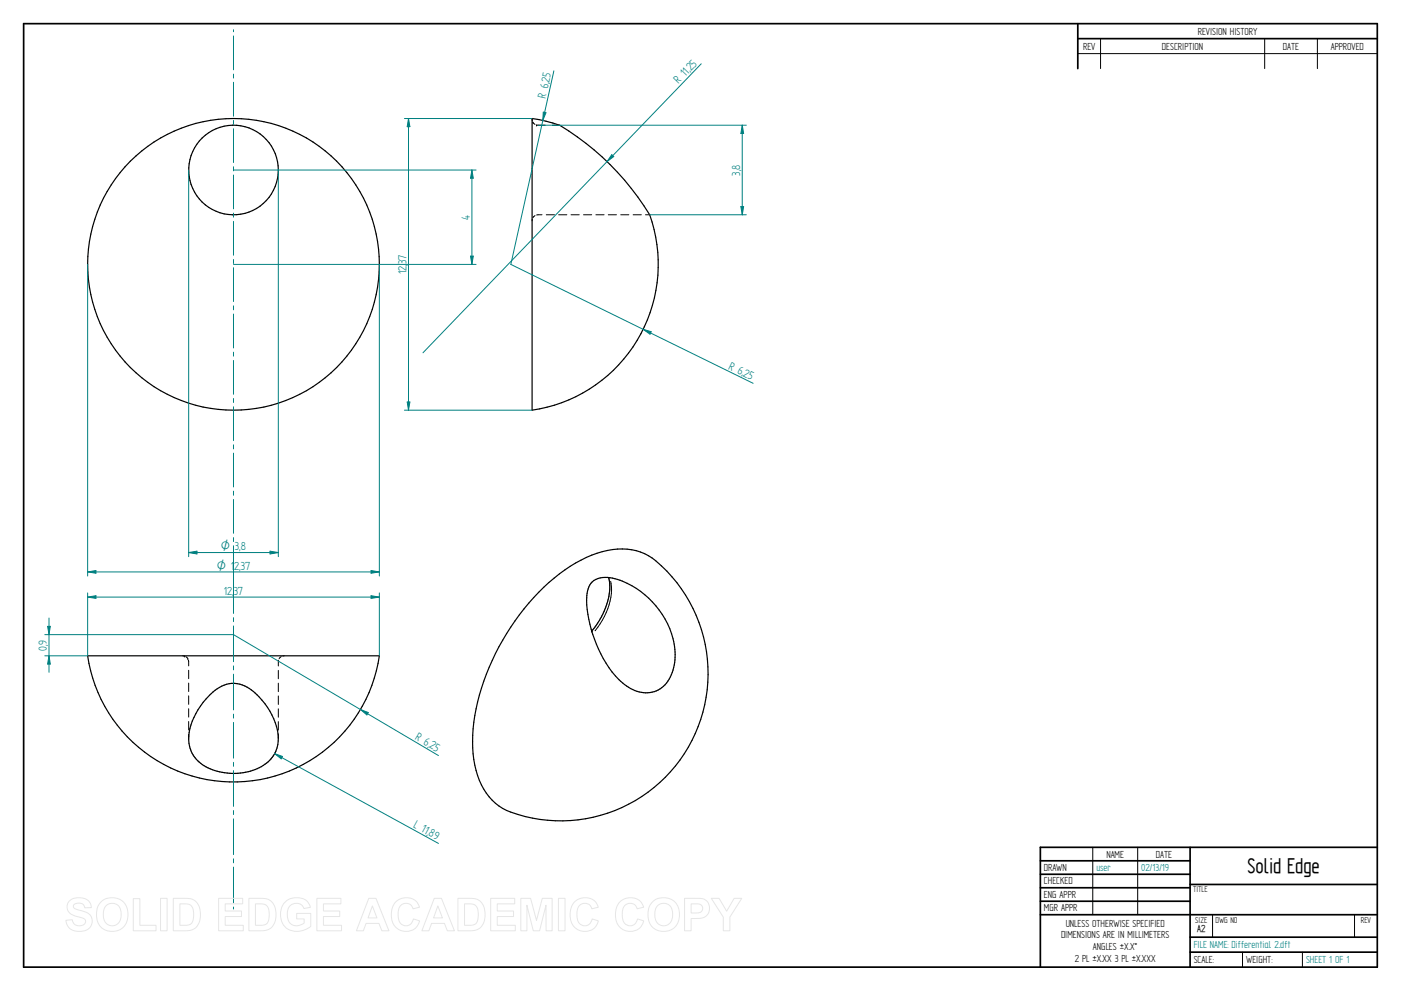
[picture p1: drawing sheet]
<svg xmlns="http://www.w3.org/2000/svg" width="594mm" height="420mm" viewBox="0 0 594 420" stroke-linecap="round" stroke-linejoin="round" font-family="sans-serif">
<g fill="none" stroke="#000" stroke-width=".72">
<path d="M10 10h574v400h-574zM457 10v19.1M457 16.4h127M504.6 359.2v50.8M584 359.2h-142.9v50.8M441.1 365h63.5M441.1 370.7h63.5M441.1 376.4h63.5M504.6 375h79.4M441.1 382.1h63.5M441.1 387.8h142.9M504.6 397.3h79.4"/>
<path d="M504.6 403.7h79.4"/>
</g>
<g fill="none" stroke="#000" stroke-width=".42">
<path d="M466.7 16.4v12.7M536.3 16.4v12.7M558.6 16.4v12.7M457 22.7h127M225.6 50.6l.1 .6M226 51.8h.1M226 51.8l.9 .9M227.5 53h.1M227.5 53l3.7 .1M234.3 53.1h2.9M225.7 92.9l-.1 .7M226.9 91.4l-.9 .9"/>
<path d="M229.8 91.1h-2.3M231.6 91.1h3.5M236.9 91.1h3.5M242.1 91.1h3.5M247.4 91.1h3.5M252.7 91.1h3.5M257.9 91.1h3.5M263.2 91.1h3.5M268.5 91.1h3.4M273.7 91.1h1.8M258.9 246.5a26.5 26.5 0 0 1-6.6 20.9M77.5 278l.7 .1"/>
<path d="M78.2 278.1h.1M78.8 278.4l.9 .9M79.7 279.3h.1M79.9 279.9l.1 2.4M118.1 279.9l-.1 2.5M119.2 278.4l-.8 .9M120.5 278l-.6 .1M80 284.2v3.5M80 289.6v3.6M80 295v3.6M118 284.2v3.6M118 289.6v3.6"/>
<path d="M118 295.1v3.6M80 300.5v3.5M80 305.9v3.6M80 311.3v1.8M118 300.5v3.6M118 305.9v3.6M118 311.4v1.7M463.4 359.2v28.6M482.4 359.2v28.6M514.2 387.9v9.4M574.4 387.9v9.4M526.9 403.7v6.3"/>
<path d="M552.3 403.7v6.3"/>
</g>
<g fill="none" stroke="#000" stroke-width=".51">
<path d="M237.2 53.1l-5.7-1.7-5.9-1.2v123.7a62.5 62.5 0 0 0 49.9-82.8 113.2 113.2 0 0 0-38.2-38M228.4 251.1a60.1 60.1 0 0 1 29.2-17.7 23.3 23.3 0 0 1 22.9 6.5 62.4 62.4 0 0 1 9.6 79.7 62.4 62.4 0 0 1-76.9 23.2 27.5 27.5 0 0 1-12.3-20.8 79.8 79.8 0 0 1 9.2-44.9 104.9 104.9 0 0 1 18.3-26zM251.2 246.7a11.9 11.9 0 0 1 11.7-.7 35.4 35.4 0 0 1 23.3 33.8 14.6 14.6 0 0 1-8.8 13.4 14.4 14.4 0 0 1-14.2-4.3 52.9 52.9 0 0 1-14.4-32.5 12.3 12.3 0 0 1 2.4-9.7zM258.1 244.9a21.7 21.7 0 0 1-2.9 16.2l-4.2 6.4M37.2 278h123.7a62.5 62.5 0 0 1-61.9 53.5 62.5 62.5 0 0 1-61.8-53.5zM88.9 294.8a12.5 12.5 0 0 1 14.9-4 28.7 28.7 0 0 1 14.2 21.8 13.8 13.8 0 0 1-9.8 13.7 24.9 24.9 0 0 1-23.8-3.2 13.9 13.9 0 0 1-3.4-15.8 31.6 31.6 0 0 1 7.9-12.5z"/>
<circle cx="99" cy="72.1" r="19"/>
<circle cx="99" cy="112.1" r="61.8"/>
</g>
<g fill="#000">
<circle cx="250.9" cy="267.5" r=".25"/>
<circle cx="251" cy="267.5" r=".25"/>
</g>
<g fill="none" stroke="#008080" stroke-width=".42">
<path d="M99 12.6v.9M99 15.2v14.4M99 31.4v1.7M99 34.9v14.4M99 51.1v1.6M99 54.6v14.3M99 70.7v1.7M99 74.2v14.4M99 90.3v1.8M99 93.9v14.3M99 110v1.7M99 113.5v14.3"/>
<path d="M99 129.7v1.7M99 133.1v14.4M99 149.3v1.7M99 152.8v14.4M99 169v1.6M99 172.5v14.3M99 188.6v1.7M99 192.1v14.4M99 208.2v1.8M99 211.8v14.3M99 227.9v1.7M99 231.4v28.7"/>
<path d="M37.2 251.4v26.6M37.2 253.2l3.5-.6v1.1zM160.9 251.4v26.6M99 261.9v1.7M99 265.4v15.1M99 282.3v1.7M99 285.8v15.2M99 302.8v1.7M99 306.3v15.1M99 323.2v1.7M99 326.7v15.2M99 343.7v1.7"/>
<path d="M99 347.2v15.1M99 364.1v1.7M99 367.6v15.2M99 384.6v.8"/>
</g>
<path d="M37.2 253.2l3.5-.6v1.1z" fill="#008080"/>
<path d="M157.3 252.6l3.6 .6-3.6 .5z" fill="none" stroke="#008080" stroke-width=".42"/>
<path d="M157.3 252.6l3.6 .6-3.6 .5z" fill="#008080"/>
<path d="M80 72.1v163.9M118 72.1v163.9M80 234.3l3.5-.6v1.2zM37.2 253.2h123.7" fill="none" stroke="#008080" stroke-width=".42"/>
<path d="M80 234.3l3.5-.6v1.2z" fill="#008080"/>
<path d="M114.5 233.7l3.5 .6-3.5 .6z" fill="none" stroke="#008080" stroke-width=".42"/>
<path d="M114.5 233.7l3.5 .6-3.5 .6z" fill="#008080"/>
<path d="M37.2 112.1v132.1M160.9 112.1v132.1M80 234.3h38M37.2 242.5l3.5-.6v1.1z" fill="none" stroke="#008080" stroke-width=".42"/>
<path d="M37.2 242.5l3.5-.6v1.1z" fill="#008080"/>
<path d="M157.3 241.9l3.6 .6-3.6 .5z" fill="none" stroke="#008080" stroke-width=".42"/>
<path d="M157.3 241.9l3.6 .6-3.6 .5z" fill="#008080"/>
<path d="M99 72.1h102.9M200.1 72.1l.6 3.5h-1.2zM99 112.1h102.9M37.2 242.5h123.7" fill="none" stroke="#008080" stroke-width=".42"/>
<path d="M200.1 72.1l.6 3.5h-1.2z" fill="#008080"/>
<path d="M199.5 108.6h1.2l-.6 3.5z" fill="none" stroke="#008080" stroke-width=".42"/>
<path d="M199.5 108.6h1.2l-.6 3.5z" fill="#008080"/>
<path d="M171.5 50.2h54.1M200.1 72.1v40M171.5 173.9h54.1M172.7 170.4h1.1l-.6 3.5z" fill="none" stroke="#008080" stroke-width=".42"/>
<path d="M172.7 170.4h1.1l-.6 3.5z" fill="#008080"/>
<path d="M173.2 50.2l.6 3.5h-1.1z" fill="none" stroke="#008080" stroke-width=".42"/>
<path d="M173.2 50.2l.6 3.5h-1.1z" fill="#008080"/>
<path d="M173.2 50.2v123.7M216.6 112.1l102.8 50.4M272.7 139.6l3.4 1-.5 1.1z" fill="none" stroke="#008080" stroke-width=".42"/>
<path d="M272.7 139.6l3.4 1-.5 1.1z" fill="#008080"/>
<path d="M228.1 53.1h88.4M275.5 91.1h41M314.1 87.6h1.2l-.6 3.5z" fill="none" stroke="#008080" stroke-width=".42"/>
<path d="M314.1 87.6h1.2l-.6 3.5z" fill="#008080"/>
<path d="M314.7 53.1l.6 3.5h-1.2z" fill="none" stroke="#008080" stroke-width=".42"/>
<path d="M314.7 53.1l.6 3.5h-1.2z" fill="#008080"/>
<path d="M297.3 27.1l-117.9 122.5M314.7 53.1v38M259.4 65.6l.9 .8-2.9 2.1z" fill="none" stroke="#008080" stroke-width=".42"/>
<path d="M259.4 65.6l.9 .8-2.9 2.1z" fill="#008080"/>
<path d="M234.9 30.1l-18.3 82M230.4 47.5l1.1 .3-1.3 3.3z" fill="none" stroke="#008080" stroke-width=".42"/>
<path d="M230.4 47.5l1.1 .3-1.3 3.3z" fill="#008080"/>
<path d="M116.5 319.5l69.4 38.1M116.5 319.5l3.3 1.2-.6 1z" fill="none" stroke="#008080" stroke-width=".42"/>
<path d="M116.5 319.5l3.3 1.2-.6 1z" fill="#008080"/>
<path d="M99 269.1l86.9 51.2M152.9 300.8l3.3 1.3-.6 1z" fill="none" stroke="#008080" stroke-width=".42"/>
<path d="M152.9 300.8l3.3 1.3-.6 1z" fill="#008080"/>
<path d="M19 269.1h80M19 278h18.2M20.2 265.6h1.1l-.5 3.5z" fill="none" stroke="#008080" stroke-width=".42"/>
<path d="M20.2 265.6h1.1l-.5 3.5z" fill="#008080"/>
<path d="M20.8 278l.5 3.6h-1.1z" fill="none" stroke="#008080" stroke-width=".42"/>
<path d="M20.8 278l.5 3.6h-1.1z" fill="#008080"/>
<path d="M20.8 262v23" fill="none" stroke="#008080" stroke-width=".42"/>
<g fill="none" stroke="#e6e6e6" stroke-width=".42">
<path d="M29.6 381.8a6.5 6.5 0 0 1 8.5 .8l.6 2.2-2.8 .1a2.7 2.7 0 0 0-2.1-2 2.7 2.7 0 0 0-2.7 1.1 1.87 1.87 0 0 0 2.2 1.8l1.4 .4a4.4 4.4 0 0 1 4 6.2 6.4 6.4 0 0 1-9.1 1.3l-1.2-1.8-.5-1.7 2.7-.3a2.94 2.94 0 0 0 2.6 2.6 2.94 2.94 0 0 0 3.1-1.9 2.67 2.67 0 0 0-2.9-1.8 4.9 4.9 0 0 1-5-4.3l.4-1.6zM42.8 382.4a6.9 6.9 0 0 1 8.3-.8 6.9 6.9 0 0 1 3 7.7 6.7 6.7 0 0 1-8 5.5 6.7 6.7 0 0 1-5.1-8.3 6.1 6.1 0 0 1 1.8-4.1zM44.8 384.2a3.9 3.9 0 0 1 4.6-.8 3.9 3.9 0 0 1 2 4.3 3.8 3.8 0 0 1-1.9 4.3 3.8 3.8 0 0 1-4.6-.7 6.6 6.6 0 0 1-.1-7.1zM56.5 381h2.8v11.3h6.9v2.3h-9.7zM68.1 380.9h2.8v13.7h-2.8zM73.5 380.9h5a5.9 5.9 0 0 1 6.5 7 5.9 5.9 0 0 1-6.3 6.7h-5.2zM76.3 383.2h1.8a3.4 3.4 0 0 1 4 3.9v1.2a3.2 3.2 0 0 1-3.8 4h-2zM92.7 380.9h10.2v2.3h-7.4v3h6.9v2.4h-6.9v3.7h7.7v2.3h-10.5zM105.5 380.9h5.1a5.9 5.9 0 0 1 6.4 7 5.9 5.9 0 0 1-6.3 6.7h-5.2zM108.3 383.2h1.9a3.4 3.4 0 0 1 4 3.9v1.2a3.2 3.2 0 0 1-3.8 4h-2.1zM120.9 382.4a7.3 7.3 0 0 1 9.7 .1l1 2.2-2.7 .5a3.7 3.7 0 0 0-4.6-2 3.7 3.7 0 0 0-2.5 4.4 4.2 4.2 0 0 0 2.2 4.5 4.2 4.2 0 0 0 5-.8v-1.7h-3.2v-2.3h6v5.4a8.1 8.1 0 0 1-11.8-.8 8.3 8.3 0 0 1 .9-9.5zM134.4 380.9h10.2v2.3h-7.4v3h6.9v2.4h-6.9v3.7h7.6v2.3h-10.4z"/>
<path d="M156.4 380.9h3l5.5 13.7h-3l-1.2-3.1h-5.5l-1.1 3.1h-3zM157.9 384.1l1.9 5.1h-3.7zM167.7 382.5a6 6 0 0 1 10.2 2.1l-2.8 .7a3.2 3.2 0 0 0-3.9-2.2 3.2 3.2 0 0 0-2.4 3.8 4.6 4.6 0 0 0 2.5 5.5 3.2 3.2 0 0 0 4-2.8l2.6 .8a6.1 6.1 0 0 1-7.2 4.3 6.1 6.1 0 0 1-4.8-6.8 7.7 7.7 0 0 1 1.8-5.4zM184.1 380.9h3.1l5.5 13.7h-3l-1.2-3.1h-5.5l-1.1 3.1h-3zM185.7 384.1l1.9 5.1h-3.8zM194.2 380.9h5a5.9 5.9 0 0 1 6.5 7 5.9 5.9 0 0 1-6.3 6.7h-5.2zM197 383.2h1.8a3.4 3.4 0 0 1 4 3.9v1.2a3.2 3.2 0 0 1-3.8 4h-2zM208.1 380.9h10.2v2.3h-7.4v3h6.9v2.4h-6.9v3.7h7.6v2.3h-10.4zM220.8 380.9h4.2l2.5 9.3 2.4-9.3h4.2v13.7h-2.5l-.1-10.8-2.7 10.8h-2.7l-2.7-10.8v10.8h-2.6zM236.8 380.9h2.8v13.7h-2.8zM243.5 382.5a6 6 0 0 1 10.2 2.1l-2.8 .7a3.2 3.2 0 0 0-3.8-2.2 3.2 3.2 0 0 0-2.4 3.8 4.6 4.6 0 0 0 2.4 5.5 3.2 3.2 0 0 0 4-2.8l2.6 .8a6.1 6.1 0 0 1-7.2 4.3 6.1 6.1 0 0 1-4.7-6.8 7.7 7.7 0 0 1 1.7-5.4zM262.7 382.5a6 6 0 0 1 10.2 2.1l-2.7 .7a3.2 3.2 0 0 0-3.9-2.2 3.2 3.2 0 0 0-2.4 3.8 4.6 4.6 0 0 0 2.4 5.5 3.2 3.2 0 0 0 4-2.8l2.7 .8a6.1 6.1 0 0 1-7.2 4.3 6.1 6.1 0 0 1-4.8-6.8 7.7 7.7 0 0 1 1.7-5.4z"/>
<path d="M276.7 382.4a6.9 6.9 0 0 1 8.3-.8 6.9 6.9 0 0 1 3 7.7 6.7 6.7 0 0 1-8.1 5.5 6.7 6.7 0 0 1-5.1-8.3 6.1 6.1 0 0 1 1.9-4.1zM278.7 384.2a3.9 3.9 0 0 1 4.6-.8 3.9 3.9 0 0 1 1.9 4.3 3.8 3.8 0 0 1-1.8 4.3 3.8 3.8 0 0 1-4.7-.7 6.6 6.6 0 0 1 0-7.1zM290.3 380.9h5.2a4.4 4.4 0 0 1 5.4 4.3 4.4 4.4 0 0 1-5.4 4.2h-2.4v5.2h-2.8zM293.1 383.2h1.8a2.1 2.1 0 0 1 2.6 .6 2.1 2.1 0 0 1 0 2.6 3.4 3.4 0 0 1-2.9 .7h-1.5zM301.6 380.9h3.3l3.2 5.4 3.2-5.4h3.2l-5 7.9v5.8h-2.8v-5.8z"/>
</g>
<text font-size="10.1" x="529" y="370.2">Solid Edge</text>
<g font-size="5.6" fill="#008080">
<text x="232.8" y="35.1" transform="rotate(-77 232.8 35.1)">25</text>
<text x="287.7" y="35.8" transform="rotate(-46 287.7 35.8)">R 11,</text>
<text x="293" y="30.3" transform="rotate(-46 293 30.3)">25</text>
<text x="231.3" y="41.9" transform="rotate(-77 231.3 41.9)">R 6,</text>
<text x="313.9" y="74.4" transform="rotate(-90 313.9 74.4)">3,8</text>
<text x="199.3" y="93.1" transform="rotate(-90 199.3 93.1)">4</text>
<text x="172.4" y="116.2" transform="rotate(-90 172.4 116.2)">12,37</text>
<text x="308.7" y="156.3" transform="rotate(26 308.7 156.3)">R 6,</text>
<text x="314.9" y="159.4" transform="rotate(26 314.9 159.4)">25</text>
<text x="99.6" y="233.4">3,8</text>
<text x="94.9" y="252.3">12,37</text>
<text x="19.9" y="276" transform="rotate(-90 19.9 276)">0,9</text>
<text x="175.8" y="313.3" transform="rotate(31 175.8 313.3)">R 6,</text>
<text x="181.8" y="316.9" transform="rotate(31 181.8 316.9)">25</text>
<text x="175.1" y="350.7" transform="rotate(29 175.1 350.7)">L 11,</text>
<text x="181.4" y="354.1" transform="rotate(29 181.4 354.1)">89</text>
</g>
<g font-size="5.4" fill="#008080">
<text x="93.7" y="233.4">O</text>
<text x="91.9" y="241.6">O 12,37</text>
</g>
<g font-size="4.9">
<text x="507.9" y="14.7">REVISION HISTORY</text>
<text x="459.3" y="21">REV</text>
<text x="492.7" y="21">DESCRIPTION</text>
<text x="544" y="21">DATE</text>
<text x="564.3" y="21">APPROVED</text>
<text x="469.1" y="363.6">NAME</text>
<text x="490.1" y="363.6">DATE</text>
<text x="442.7" y="369.3">DRAWN</text>
<text x="442.7" y="375">CHECKED</text>
<text x="442.7" y="380.7">ENG APPR</text>
<text x="442.7" y="386.4">MGR APPR</text>
<text x="451.9" y="392.9">UNLESS OTHERWISE SPECIFIED</text>
<text x="449.9" y="397.9">DIMENSIONS ARE IN MILLIMETERS</text>
<text x="455.7" y="407.8">2 PL ±X.XX 3 PL ±X.XXX</text>
<text x="463.5" y="402.9">ANGLES ±X.X°</text>
<text x="506.2" y="408.3">SCALE:</text>
<text x="528.4" y="408.3">WEIGHT:</text>
</g>
<g font-size="4.9" fill="#008080">
<text x="464.9" y="369.3">user</text>
<text x="483.9" y="369.3">02/13/19</text>
<text x="506.2" y="402">FILE NAME: Differential 2.dft</text>
<text x="553.8" y="408.4">SHEET 1 OF 1</text>
</g>
<text font-size="4.8" x="507.7" y="395.3">A2</text>
<g font-size="4.1">
<text x="505.9" y="378.3">TITLE</text>
<text x="506.9" y="391.1">SIZE</text>
<text x="515.4" y="391.1">DWG NO</text>
<text x="577" y="391.1">REV</text>
</g>
</svg>
